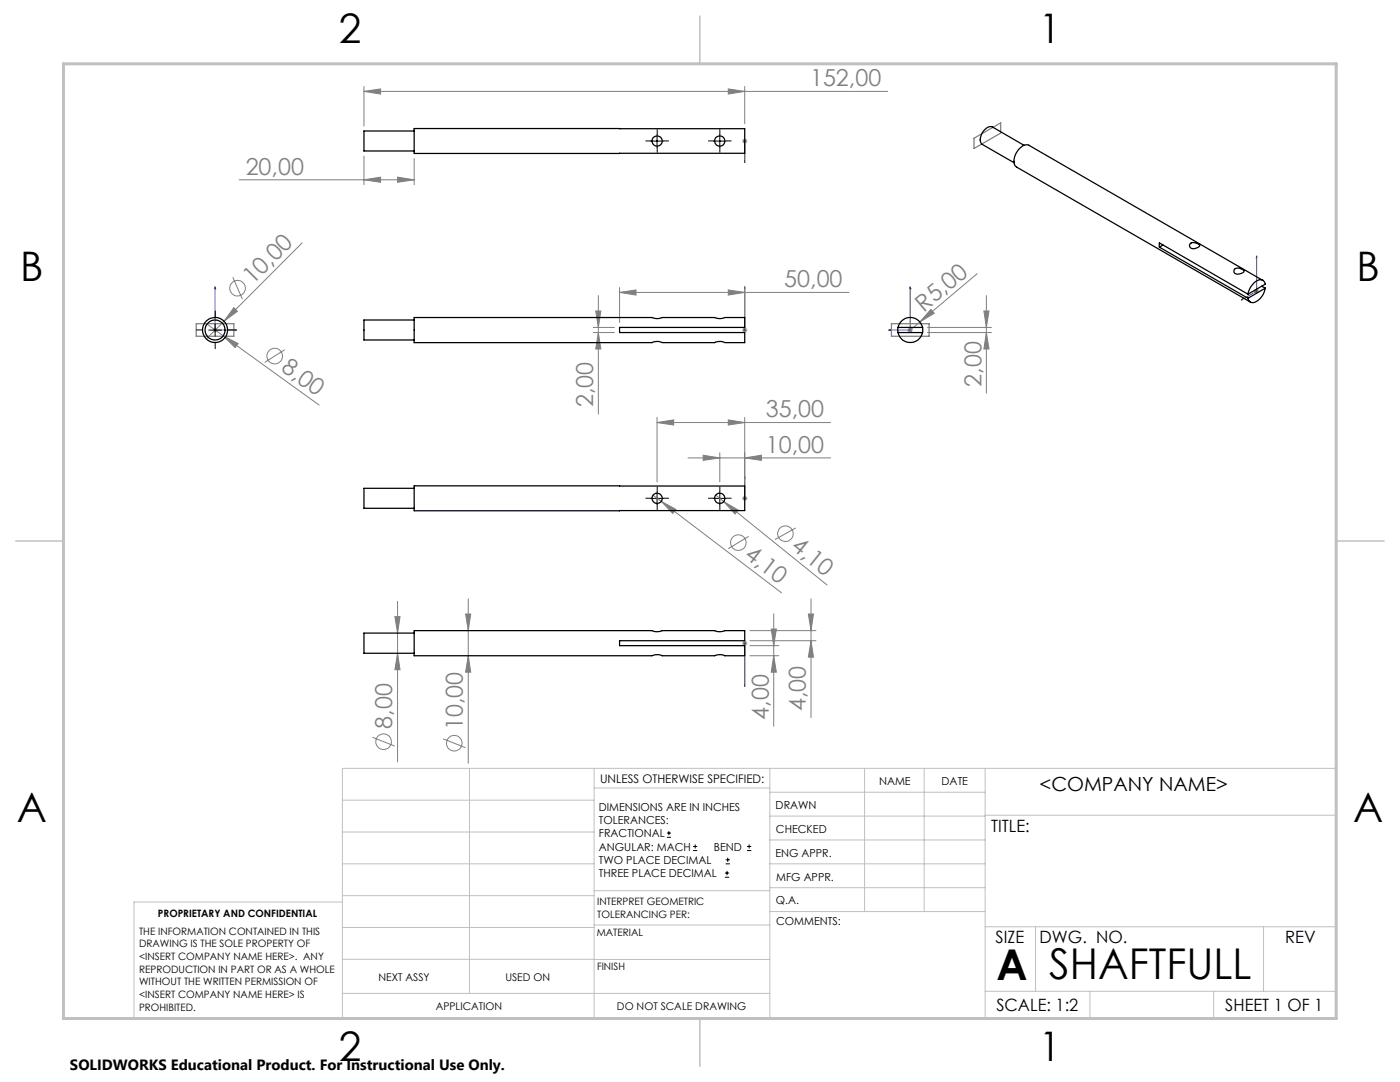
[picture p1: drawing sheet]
<svg xmlns="http://www.w3.org/2000/svg" width="279mm" height="216mm" viewBox="0 0 279 216" stroke-linecap="round" stroke-linejoin="round" font-family="sans-serif">
<g fill="none" stroke="#808080" stroke-width=".2">
<path d="M72.6 18.2l3.4-.5v1.1zM72.6 17.3v7.9M72.6 18.2h104.6M145.3 17.7l3.3 .5-3.3 .6zM148.6 17.3v7.4M47.7 35.9h35M72.6 35.9l3.4-.6v1.1zM72.6 31.2v5.7M79.3 35.3l3.4 .6-3.4 .5zM82.7 31.6v5.3M148.1 28.2h1.1M148.3 27.8l.7 .7"/>
<path d="M148.6 27.6v1M149 27.8l-.7 .7M46.5 55.3l1.9 4.4M60.3 48.5l-19.1 19.1M119.4 59v23.6M123.6 58.3l3.3-.4v1zM123.6 57.4v6.9M123.6 58.3h45.8M145.3 57.9l3.3 .4-3.3 .6zM148.6 57.4v6.9M195 54.6l-11.4 9.6M196.9 59v19.5"/>
<path d="M250.3 58.1h1M250.4 57.7l.7 .8M250.8 57.6v1M251.1 57.7l-.7 .8M41.3 64.7l3.3 2.3M42.4 65.9h1M42.6 65.5l.7 .7M42.9 65.3v1.1M44.6 67l2.9 1.5-.6 .9zM44.6 67l19.1 13.8M46.7 61.4l.7 .7-2.7 2zM56.8 69.8l-4 2.5"/>
<path d="M118.4 66.4h4.2M118.4 65.3h4.2M118.9 62.1h1l-.5 3.2zM119.4 66.4l.5 3.2h-1zM148.1 65.9h1.1M148.3 65.5l.7 .7M148.6 65.3v1.1M149 65.5l-.7 .7M181.2 65.9h1M181.3 65.5l.7 .7M181.6 65.3v1.1M182 65.5l-.7 .7"/>
<path d="M183.6 64.2l-2 1.7M185.1 66.4h12.8M185.1 65.3h12.8M185.8 61.7l.6 .8-2.8 1.7zM196.4 62.1h1l-.6 3.2zM196.8 66.4l.6 3.2h-1zM130.3 98.8l1.7 1.2M131.1 84.3l3.3-.5v1zM131.1 83.3v12.9M131.1 84.3h34.7M137.3 91.4h28.5M140.3 90.8l3.4 .6-3.4 .5z"/>
<path d="M142.8 98.8l1.6 1.3M143.7 90.3v5.9M145.3 83.8l3.3 .5-3.3 .5zM148.1 99.4h1.1M148.3 99.1l.7 .7M148.6 98.9v1M148.6 91.4l3.3-.6v1.1zM148.6 83.3v12.7M149 99.1l-.7 .7M79.3 120v32M93.5 119.5v32.8M132 100l2.9 1.6-.6 .8z"/>
<path d="M132 100l24 18.3M144.4 100.1l2.9 1.7-.6 .8zM144.4 100.1l20.7 16.6M149.4 107l-4.1 2.5M158.8 105.3l-4.1 2.4M161.9 119.5v23.7M78.8 123h1l-.5 3.3zM79.3 130.4l.5 3.2h-1zM92.9 122.5h1l-.4 3.3zM93.5 130.8l.4 3.3h-1zM148.1 128.3h1.1M148.3 128l.7 .7"/>
<path d="M148.6 127.8v1M149 128l-.7 .7M149.6 125.8h13.2M149.6 127.8h13.2M149.6 130.8h5.8M149.6 128.8h5.8M153.9 125.5h1l-.5 3.3zM154.4 130.8l.5 3.3h-1zM154.4 122.5v22.4M161.3 122.5h1l-.4 3.3zM161.9 127.8l.4 3.3h-1zM74.3 147.1l4.5 1.8"/>
<path d="M88.4 147.4l4.5 1.8"/>
<circle cx="47.4" cy="57.5" r="1.55"/>
<circle cx="54.8" cy="71" r="1.56"/>
<circle cx="147.4" cy="108.3" r="1.55"/>
<circle cx="156.8" cy="106.5" r="1.56"/>
<circle cx="76.5" cy="148" r="1.55"/>
<circle cx="90.7" cy="148.3" r="1.55"/>
</g>
<g fill="none" stroke="#000" stroke-width=".2">
<path d="M129.9 28.2h2.5M131.1 26.9v2.5M142.4 28.2h2.5M143.7 26.9v2.5M41.7 65.9h2.5M42.9 64.6v2.5M129.9 99.4h2.5M131.1 98.2v2.5M142.4 99.4h2.5M143.7 98.2v2.5M133.1 167.1h.8M133.1 166.2h.8"/>
<path d="M133.5 165.8v.9M138.3 169.7h.8M138.3 168.9h.8M138.7 168.5v.8M144.7 175h.8M144.7 174.2h.8M144.8 172.4h.9M144.8 171.6h.9M145.1 173.8v.8M145.2 171.1v.9M149.1 169.7h.8M149.1 168.9h.8"/>
<path d="M149.5 168.5v.8"/>
</g>
<g fill="none" stroke="#00f" stroke-width=".2">
<path d="M148.6 32.5v-.5v.5M148.6 28v.3zM148.6 28.2h.1M148.6 28.2v4.3M42.9 57.2l.1 .4h-.2zM42.9 57.2v8.7h4.3M148.6 57.2v.4v-.4M148.6 57.2v8.7M181.6 57.2l.2 .4h-.3zM181.6 57.2v8.7h-4.3M247.7 59.9l.3-.3v.2zM250.8 51l.1 .4h-.2z"/>
<path d="M250.8 51v7.1l-3.1 1.8M46.8 65.8l.4 .1-.4 .1zM148.6 65.8v.2zM148.6 65.9h.1M177.3 65.9l.5-.1v.2zM148.6 95.1v.4v-.4M148.6 99.3v.3zM148.6 99.4h.1M148.6 95.1v4.3M148.6 128.3h.1M148.6 128.2v.2zM148.6 137v-.5v.5"/>
<path d="M148.6 128.3v8.7"/>
</g>
<g fill="none" stroke="#000" stroke-width=".2" stroke-dasharray="15.2 1.3 1.3 1.3">
<path d="M129.9 28.1h-1M131.2 26.9v-1.1M131.2 29.4v1M132.4 28.1h1M142.4 28.1h-1M143.7 26.9v-1.1M143.7 29.4v1M144.9 28.1h1M40.4 65.8h-1.2M42.9 63.3v-1.2M42.9 68.3v1.3M45.4 65.8h1.3"/>
<path d="M129.9 99.4h-1M131.2 98.2v-1.1M132.4 99.4h1M142.4 99.4h-1M143.7 98.2v-1.1M144.9 99.4h1M131.2 100.7v1M143.7 100.7v1"/>
</g>
<g fill="none" stroke="#c0c0c0" stroke-width=".2">
<path d="M68.3 159.7h50.3M93.7 153.3v44.9M118.6 153.3v49.9M118.6 157.2h35M153.6 153.3v49.9M153.6 158.1h43M172.5 153.3v28.6M184.4 153.3v28.6M196.6 153.3v49.9M68.3 180h-41.6v23.2h240v-49.9h-198.4v49.9M68.3 166h50.3M68.3 178.7h50.3"/>
<path d="M68.3 172.4h50.3M118.6 177.7h35M153.6 162.8h43M153.6 177.1h43M153.6 172.4h43M153.6 167.6h43M196.6 162.7h70.1M68.3 198.2h85.3M68.3 191.4l85.3 .1M68.3 185.1h50.3M118.6 184.6h35M153.6 181.9h43"/>
<path d="M196.6 184.9h70.1M196.6 197.8h70.1M206.7 184.9v12.9M217.5 197.8v5.4M242.2 197.8v5.4M252.2 184.9v12.9"/>
</g>
<path d="M139.7 3.2v9.5M3.1 107.9h9.6M266.7 107.9h9.5M139.7 203.2v9.6" fill="none" stroke="#c0c0c0" stroke-width=".3"/>
<path d="M12.7 12.7h254v190.5h-254z" fill="none" stroke="#c0c0c0" stroke-width=".6"/>
<path d="M194.4 27.6l5.3-3.1v2.1l-5.3 3zM39.2 64.6h7.5v2.5h-7.5zM177.9 64.6h7.5v2.5h-7.5z" fill="none" stroke="#808080" stroke-width=".25"/>
<g fill="#00f">
<path d="M148.6 65.8v.2zM148.6 57.2v.4z"/>
<path d="M148.6 32v.5zM148.6 28v.3zM148.6 95.1v.4zM148.6 99.3v.3z"/>
<path d="M247.7 59.9l.3-.1v-.2zM250.8 51l-.1 .4h.2zM148.6 128.2v.2zM148.6 136.5v.5z"/>
<path d="M46.8 65.8l.4 .1-.4 .1zM42.9 57.2l.1 .4h-.2z"/>
<path d="M177.3 65.9l.5 .1v-.2zM181.6 57.2l-.1 .4h.3z"/>
</g>
<g fill="#808080">
<path d="M185.8 61.7l.6 .8-2.8 1.7z"/>
<path d="M46.7 61.4l.7 .7-2.7 2z"/>
<path d="M144.4 100.1l2.9 1.7-.6 .8z"/>
<path d="M132 100l2.9 1.6-.6 .8z"/>
<path d="M44.6 67l2.9 1.5-.6 .9z"/>
<path d="M123.6 58.3l3.3-.4v1zM145.3 57.9l3.3 .4-3.3 .6zM72.6 18.2l3.4-.5v1.1zM145.3 17.7l3.3 .5-3.3 .6zM72.6 35.9l3.4-.6v1.1zM79.3 35.3l3.4 .6-3.4 .5zM131.1 84.3l3.3-.5v1zM145.3 83.8l3.3 .5-3.3 .5zM140.3 90.8l3.4 .6-3.4 .5zM148.6 91.4l3.3-.6v1.1z"/>
<path d="M196.8 66.4l.6 3.2h-1zM196.4 62.1h1l-.6 3.2zM93.5 130.8l.4 3.3h-1zM92.9 122.5h1l-.4 3.3zM79.3 130.4l.5 3.2h-1zM78.8 123h1l-.5 3.3zM154.4 130.8l.5 3.3h-1zM153.9 125.5h1l-.5 3.3z"/>
<path d="M118.9 62.1h1l-.5 3.2zM119.4 66.4l.5 3.2h-1zM161.3 122.5h1l-.4 3.3zM161.9 127.8l.4 3.3h-1z"/>
</g>
<g fill="none" stroke="#000" stroke-width=".25">
<path d="M82.7 25.6l65.9 .1v4.9h-65.9zM82.7 26.1h-10.1v4h10.1M204.4 29l-6.4-3.7a2.3 2.3 0 0 0-2.3 2.3v.6l.3 .6 6.4 3.7M231.4 49.3v-.8l17.7 10.2M231.4 49.3l17.7 10.2M232.1 48.9l-.7 .4M237.7 48.5a1.7 1.7 0 0 1 1.7 .5 1.45 1.45 0 0 1-1.8 .4 .58 .58 0 0 1 .1-.9zM246.5 53.6a1.63 1.63 0 0 1 1.8 .5 1.34 1.34 0 0 1-2 .2v-.5zM250.3 56.4l.3-.2a1.08 1.08 0 0 1 1.1-.4 1.08 1.08 0 0 1 .8 .9l-3.4 2 .4-1.2zM251.8 57.1l.7 .4M252 56l-46.6-27a1.7 1.7 0 0 0-2.1 .8 3.1 3.1 0 0 0-.7 3.3l46.9 27.2M252.5 57.5a3.5 3.5 0 0 1-2.5 2.9 .91 .91 0 0 1-.9-.9"/>
<path d="M252.5 57.5l-3.4 2M82.7 63.4h47.4a2.48 2.48 0 0 0 2.1 0h10.4a2.41 2.41 0 0 0 2 0h4v1.9h-25v1.1h25v2h-4a2.16 2.16 0 0 0-2 0h-10.4a2.22 2.22 0 0 0-2.1 0h-47.4zM82.7 63.9h-10.1v3.9h10.1M179.2 65.3a2.51 2.51 0 0 1 2.5-2 2.51 2.51 0 0 1 2.4 2M179.2 66.4a2.51 2.51 0 0 0 2.5 1.9 2.51 2.51 0 0 0 2.4-1.9M179.2 65.3v1.1M179.2 66.4h4.9M179.2 65.3h4.9M184.1 65.3v1.1M82.7 96.9l65.9 .1v4.9h-65.9zM82.7 97.4h-10.1v4h10.1M82.7 125.8h47.4a2.48 2.48 0 0 0 2.1 0h10.4a2.41 2.41 0 0 0 2 0h4v2h-25v1h25v2h-4a2.48 2.48 0 0 0-2 0h-10.4a2.55 2.55 0 0 0-2.1 0h-47.4z"/>
<path d="M82.7 126.3h-10.1v4.1h10.1"/>
<circle cx="131.1" cy="28.1" r="1.03"/>
<circle cx="143.7" cy="28.1" r="1.03"/>
<circle cx="42.9" cy="65.9" r="2"/>
<circle cx="42.9" cy="65.8" r="2.51"/>
<circle cx="131.1" cy="99.4" r="1.03"/>
<circle cx="143.7" cy="99.4" r="1.03"/>
</g>
<g font-size="8.5">
<text x="198.9" y="195.5">A</text>
<text x="209.4" y="195.4">SHAFTFULL</text>
</g>
<g font-size="8.1">
<text x="67.6" y="8.5">2</text>
<text x="207.3" y="8.5">1</text>
<text x="4" y="56.1">B</text>
<text x="270.7" y="56.1">B</text>
<text x="3.3" y="164.1">A</text>
<text x="270" y="164.1">A</text>
<text x="67.6" y="211.7">2</text>
<text x="207.3" y="211.7">1</text>
</g>
<g font-size="4.7" fill="#808080">
<text x="161.7" y="17.2">152,00</text>
<text x="49" y="34.8">20,00</text>
<text x="50.5" y="56.9" transform="rotate(-45 50.5 56.9)">10,00</text>
<text x="156.5" y="57.3">50,00</text>
<text x="184.4" y="62.4" transform="rotate(-40 184.4 62.4)">R5,00</text>
<text x="55.9" y="73.9" transform="rotate(36 55.9 73.9)">8,00</text>
<text x="195.9" y="77.1" transform="rotate(-90 195.9 77.1)">2,00</text>
<text x="118.4" y="81.3" transform="rotate(-90 118.4 81.3)">2,00</text>
<text x="152.8" y="83.3">35,00</text>
<text x="152.8" y="90.3">10,00</text>
<text x="148.4" y="111.2" transform="rotate(37 148.4 111.2)">4,10</text>
<text x="157.7" y="109.4" transform="rotate(39 157.7 109.4)">4,10</text>
<text x="153.4" y="143.6" transform="rotate(-90 153.4 143.6)">4,00</text>
<text x="160.8" y="141.9" transform="rotate(-90 160.8 141.9)">4,00</text>
<text x="78.3" y="145.4" transform="rotate(-90 78.3 145.4)">8,00</text>
<text x="92.4" y="145.7" transform="rotate(-90 92.4 145.7)">10,00</text>
</g>
<text font-size="3.9" x="207.5" y="157.8">&lt;COMPANY NAME&gt;</text>
<g font-size="3.4">
<text x="197.8" y="166">TITLE:</text>
<text x="198.7" y="188.1">SIZE</text>
<text x="207.5" y="188.1">DWG. NO.</text>
<text x="256.5" y="188.2">REV</text>
<text x="198.8" y="201.7">SCALE: 1:2</text>
<text x="244.5" y="201.7">SHEET 1 OF 1</text>
</g>
<text font-size="3" x="14" y="213.5">SOLIDWORKS Educational Product. For Instructional Use Only.</text>
<text font-size="2.4" x="119.8" y="156.2">UNLESS OTHERWISE SPECIFIED:</text>
<g font-size="2.2">
<text x="119.5" y="161.8">DIMENSIONS ARE IN INCHES</text>
<text x="154.8" y="161.4">DRAWN</text>
<text x="175.4" y="156.6">NAME</text>
<text x="187.9" y="156.7">DATE</text>
<text x="119.5" y="164.4">TOLERANCES:</text>
<text x="119.5" y="167.1">FRACTIONAL</text>
<text x="154.9" y="166.3">CHECKED</text>
<text x="119.5" y="169.7">ANGULAR: MACH</text>
<text x="119.5" y="172.4">TWO PLACE DECIMAL</text>
<text x="142.5" y="169.7">BEND</text>
<text x="154.8" y="170.9">ENG APPR.</text>
<text x="119.5" y="175">THREE PLACE DECIMAL</text>
<text x="154.9" y="175.7">MFG APPR.</text>
<text x="154.9" y="180.4">Q.A.</text>
<text x="154.9" y="184.6">COMMENTS:</text>
</g>
<g font-size="2.1">
<text x="75.5" y="195.7">NEXT ASSY</text>
<text x="100.9" y="195.7">USED ON</text>
<text x="86.9" y="201.5">APPLICATION</text>
<text x="123.1" y="201.6">DO NOT SCALE DRAWING</text>
</g>
<g font-size="2">
<text x="31.5" y="182.9">PROPRIETARY AND CONFIDENTIAL</text>
<text x="119.2" y="180.6">INTERPRET GEOMETRIC</text>
<text x="119.2" y="183.1">TOLERANCING PER:</text>
<text x="27.8" y="186.5">THE INFORMATION CONTAINED IN THIS</text>
<text x="27.8" y="189">DRAWING IS THE SOLE PROPERTY OF</text>
<text x="27.8" y="191.6">&lt;INSERT COMPANY NAME HERE&gt;. ANY</text>
<text x="119.1" y="186.7">MATERIAL</text>
<text x="27.8" y="194.1">REPRODUCTION IN PART OR AS A WHOLE</text>
<text x="27.8" y="196.6">WITHOUT THE WRITTEN PERMISSION OF</text>
<text x="119.1" y="193.5">FINISH</text>
<text x="27.8" y="199.1">&lt;INSERT COMPANY NAME HERE&gt; IS</text>
<text x="27.8" y="201.7">PROHIBITED.</text>
</g>
</svg>
